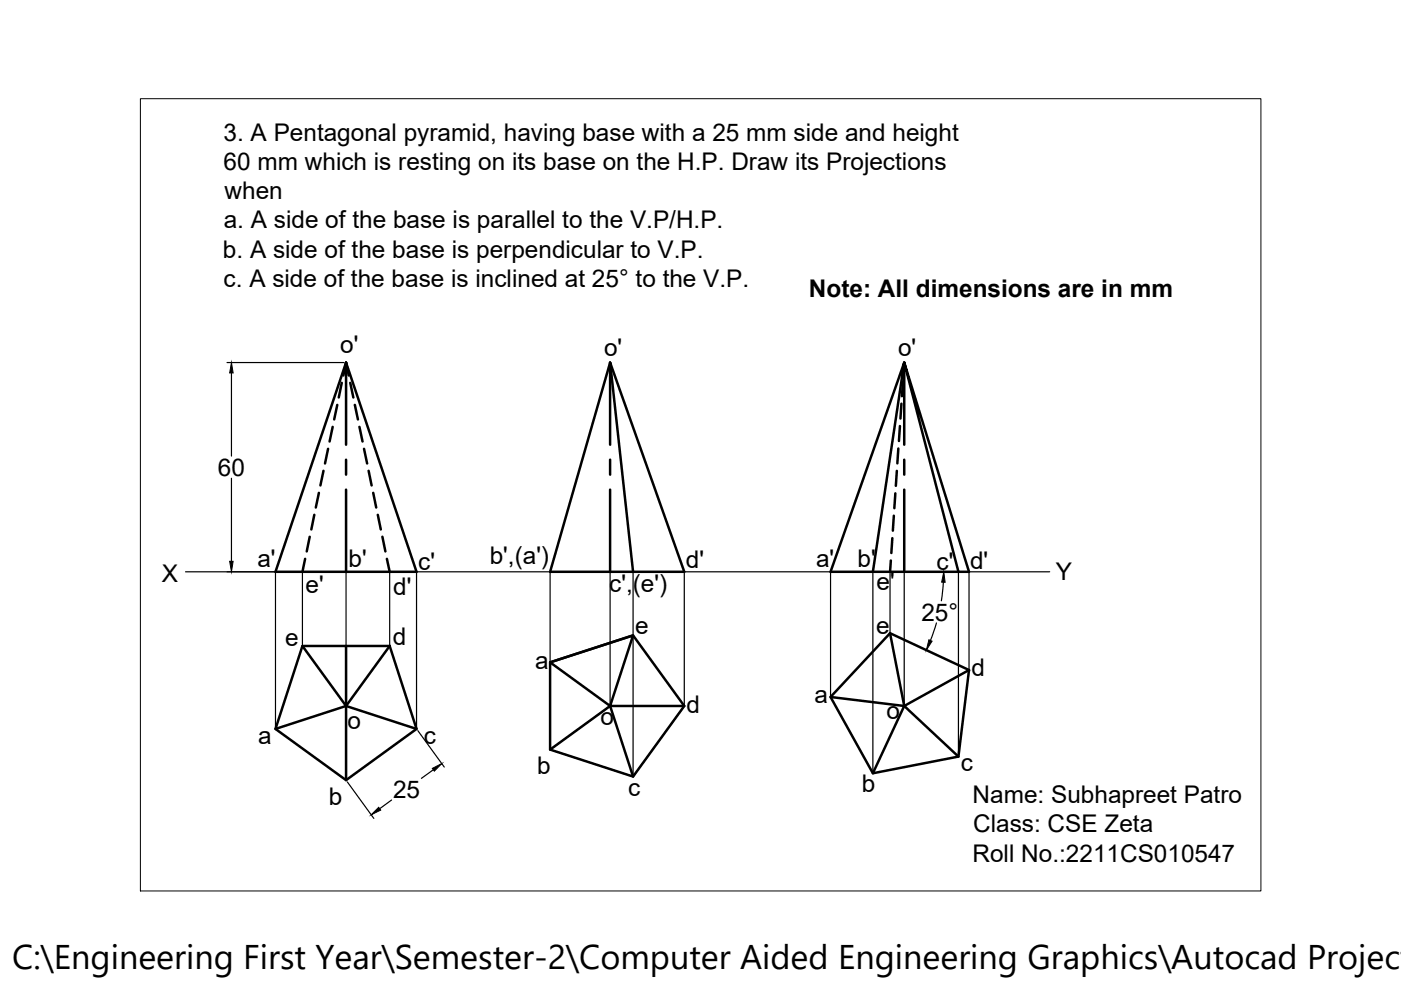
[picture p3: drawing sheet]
<svg xmlns="http://www.w3.org/2000/svg" width="297mm" height="210mm" viewBox="0 0 297 210" stroke-linecap="round" stroke-linejoin="round" font-family="sans-serif">
<!-- layer: 0 -->
<g fill="none" stroke="#000" stroke-width=".25">
<path d="M48.1 76.9h24.8M49.1 79.1v17.6M49.1 101.4v17.6M39.3 121.2h183.3M58.4 121.2v33.4M64.1 121.2v15.8M73.4 121.2v44.2M82.6 121.2v15.8M88.3 121.2v33.4M116.6 121.2v19.2M129.4 121.2v28.5l-12.8 9.2 17.6 5.7M134.2 121.2v43.4"/>
<path d="M145.1 121.2v28.5l-10.9 14.9M176.1 121.2v26.6M185.1 121.2v42.7M188.7 121.2v13.1M191.7 121.2v28.5M198.5 132.1l-1.2 3.7M200 123.4l-.4 4M203.2 121.2v39.2M205.5 121.2v20.9M88.6 154.9l5.6 7.7M73.6 165.8l5.7 7.7M83 169.6l-2.5 1.9"/>
<path d="M91.9 163.2l-2.5 1.8"/>
</g>
<g fill="none" stroke="#000" stroke-width=".53">
<path d="M73.4 76.9l14.9 44.3h-29.9zM73.4 76.9v17.4M73.4 76.9l-.6 2.7M73.4 76.9l.5 2.7M129.4 76.9l15.7 44.3h-28.5zM191.5 79.2l.2-2.3v17.4M68.6 99.8l-.7 3.1M69.6 95.2l-.7 3.1M70.5 90.5l-.6 3.1M71.5 85.8l-.6 3.1M72.5 81.2l-.7 3.1M73.4 97.5v3.1"/>
<path d="M74.3 81.2l.6 3.1M75.2 85.8l.7 3.1M76.2 90.5l.7 3.1M77.2 95.2l.6 3.1M78.2 99.8l.6 3.1M129.4 94.3v-17.4l4.8 44.3M129.4 97.5v3.1M190.1 99.8l-.2 3.2M190.5 95.1l-.2 3.1M190.8 90.3l-.2 3.2M191.1 85.6l-.2 3.1M191.4 80.8l-.2 3.2"/>
<path d="M191.7 97.5v3.1M64.7 118.5l-.6 2.7M65.7 113.8l-.7 3.1M66.6 109.1l-.6 3.2M67.6 104.5l-.6 3.1M73.4 103.8v17.4M79.1 104.5l.7 3.1M80.1 109.1l.6 3.2M81.1 113.8l.6 3.1M82 118.5l.6 2.7M129.4 103.8v17.4M188.9 118.8l-.2 2.4"/>
<path d="M189.2 114.1l-.2 3.2M189.5 109.3l-.2 3.2M189.8 104.6l-.2 3.2M191.7 103.8v17.4M64.1 137h18.5l5.7 17.6-14.9 10.8-15-10.8zM64.1 137l9.3 12.7 9.2-12.7M73.4 137v28.4M185.1 121.2l6.6-44.3-15.6 44.3h29.4l-13.8-44.3 11.5 44.3M188.7 134.3l16.8 7.8-2.3 18.3-18.1 3.5-9-16.1zM188.7 134.3l3 15.4M58.4 154.6l15-4.9 14.9 4.9M116.6 140.4l17.6-5.7 10.9 15-10.9 14.9-17.6-5.7z"/>
<path d="M116.6 158.9l12.8-9.2 4.8 14.9M129.4 149.7l4.8-15-17.6 5.7 12.8 9.3h15.7M176.1 147.8l15.6 1.9-6.6 14.2M205.5 142.1l-13.8 7.6 11.5 10.7"/>
</g>
<path d="M49.1 76.9l.3 2.2h-.7zM48.7 119h.7l-.3 2.2zM196.9 135.7l.7 .2-1.2 1.9zM200.1 121.2l.3 2.3-.7-.1zM80.3 171.2l.4 .6-2 1zM91.7 162.9l2-1-1.6 1.6z" fill="#000" stroke="#000" stroke-width=".21"/>
<path d="M29.8 20.9h237.5v168h-237.5z" fill="none" stroke="#000" stroke-width=".21"/>
<text font-size="7.3" x="2.6" y="205.5">C:\Engineering First Year\Semester-2\Computer Aided Engineering Graphics\Autocad Project</text>
<g font-size="5.2">
<text x="47.4" y="29.9">3. A Pentagonal pyramid, having base with a 25 mm side and height</text>
<text x="47.4" y="36.1">60 mm which is resting on its base on the H.P. Draw its Projections</text>
<text x="47.6" y="42.2">when</text>
<text x="47.4" y="48.4">a. A side of the base is parallel to the V.P/H.P.</text>
<text x="47.3" y="54.7">b. A side of the base is perpendicular to V.P.</text>
<text x="47.4" y="60.9">c. A side of the base is inclined at 25° to the V.P.</text>
<text x="171.5" y="63.1">Note: All dimensions are in mm</text>
<text x="72.1" y="74.9">o'</text>
<text x="128.1" y="75.6">o'</text>
<text x="190.4" y="75.5">o'</text>
<text x="46.2" y="100.9">60</text>
<text x="103.8" y="119.6">b',(a')</text>
<text x="34.3" y="123.3">X</text>
<text x="54.6" y="120.3">a'</text>
<text x="64.8" y="125.7">e'</text>
<text x="73.9" y="120.2">b'</text>
<text x="88.7" y="120.8">c'</text>
<text x="129.2" y="125.6">c',(e')</text>
<text x="145.4" y="120.4">d'</text>
<text x="173" y="120.3">a'</text>
<text x="181.8" y="120.2">b'</text>
<text x="185.9" y="125.2">e'</text>
<text x="198.6" y="120.8">c' d'</text>
<text x="223.8" y="123">Y</text>
<text x="83.4" y="126.1">d'</text>
<text x="195.4" y="131.6">25°</text>
<text x="60.4" y="137">e</text>
<text x="83.3" y="136.8">d</text>
<text x="134.7" y="134.3">e</text>
<text x="185.8" y="134.3">e</text>
<text x="113.5" y="141.9">a</text>
<text x="206" y="143.4">d</text>
<text x="172.7" y="149.1">a</text>
<text x="73.6" y="154.6">o</text>
<text x="127.3" y="153.7">o</text>
<text x="145.6" y="151.2">d</text>
<text x="187.9" y="152.5">o</text>
<text x="54.7" y="157.7">a</text>
<text x="89.9" y="157.8">c</text>
<text x="113.9" y="164.1">b</text>
<text x="182.8" y="168">b</text>
<text x="203.7" y="163.4">c</text>
<text x="69.7" y="170.7">b</text>
<text x="83.3" y="169.2">25</text>
<text x="133.2" y="168.8">c</text>
<text x="206.2" y="170.3">Name: Subhapreet Patro</text>
<text x="206.3" y="176.5">Class: CSE Zeta</text>
<text x="206.2" y="182.7">Roll No.:2211CS010547</text>
</g>
</svg>
